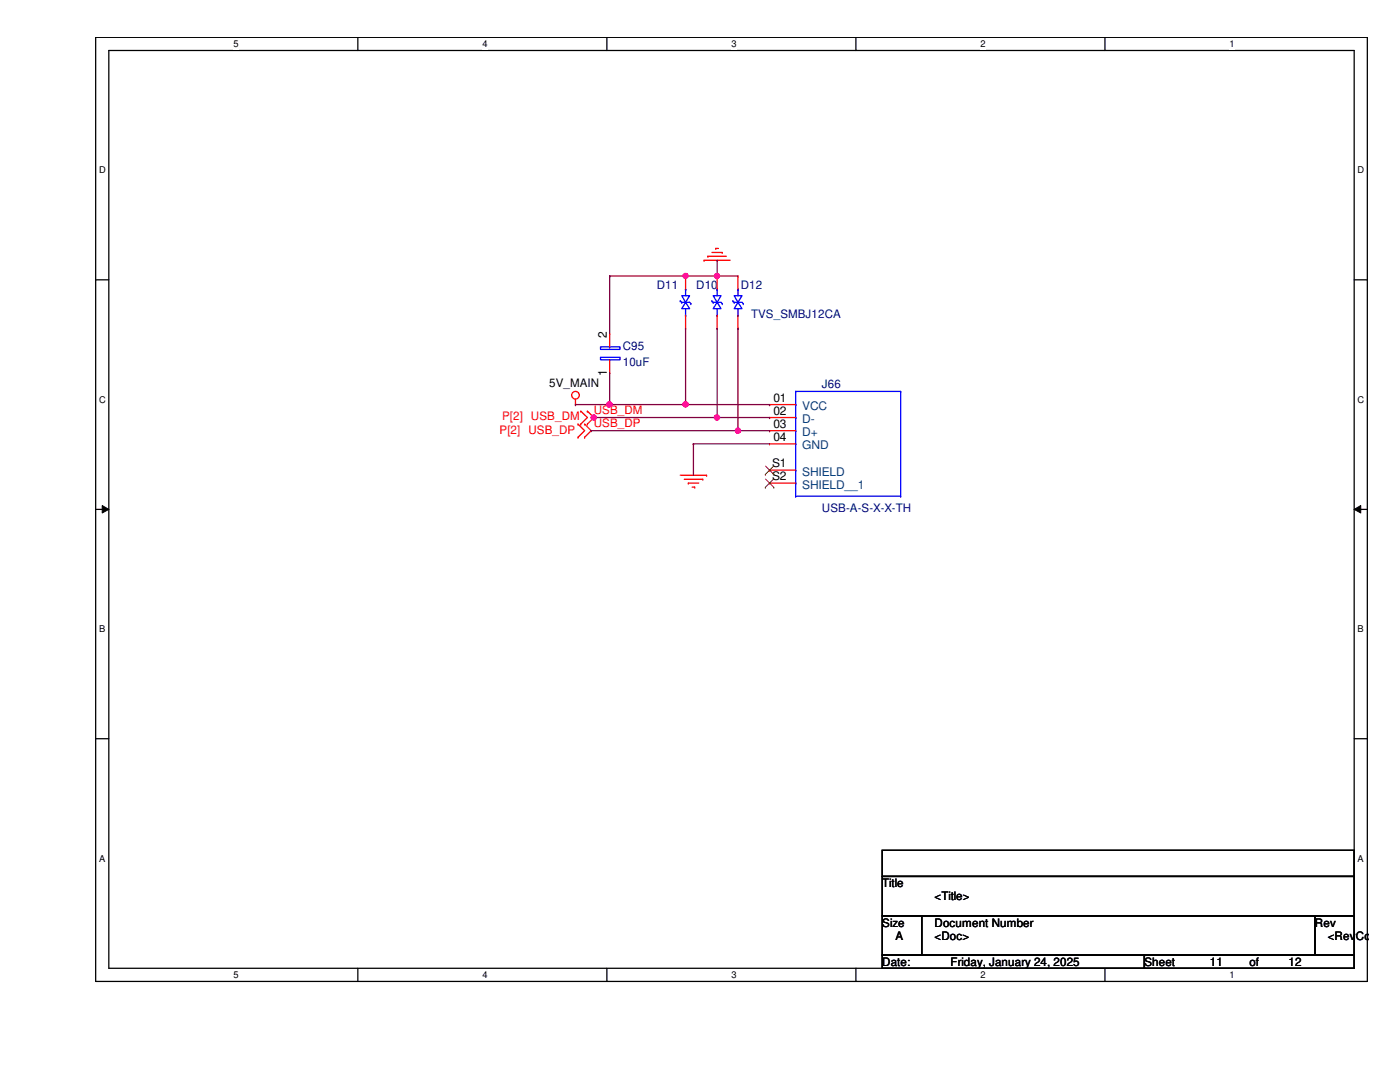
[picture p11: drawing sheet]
<svg xmlns="http://www.w3.org/2000/svg" width="279mm" height="216mm" viewBox="0 0 279 216" stroke-linecap="round" stroke-linejoin="round" font-family="sans-serif">
<path d="M19.1 7.5h253.8v188.3h-253.8zM21.7 10.1h248.6v183.1h-248.6z" fill="none" stroke="#000" stroke-width=".25"/>
<g fill="#fff">
<path d="M46.6 7.7h1v2.1h-1z"/>
<path d="M46.6 193.5h1v2.1h-1z"/>
</g>
<path d="M71.4 7.5v2.6M71.4 193.2v2.6" fill="none" stroke="#000" stroke-width=".25"/>
<g fill="#fff">
<path d="M96.3 7.7h1v2.1h-1z"/>
<path d="M96.3 193.5h1v2.1h-1z"/>
</g>
<path d="M121.1 7.5v2.6M121.1 193.2v2.6" fill="none" stroke="#000" stroke-width=".25"/>
<g fill="#fff">
<path d="M146 7.7h1v2.1h-1z"/>
<path d="M146 193.5h1v2.1h-1z"/>
</g>
<path d="M170.8 7.5v2.6M170.8 193.2v2.6" fill="none" stroke="#000" stroke-width=".25"/>
<g fill="#fff">
<path d="M195.7 7.7h1v2.1h-1z"/>
<path d="M195.7 193.5h1v2.1h-1z"/>
</g>
<path d="M220.5 7.5v2.6M220.5 193.2v2.6" fill="none" stroke="#000" stroke-width=".25"/>
<g fill="#fff">
<path d="M245.4 7.7h1v2.1h-1z"/>
<path d="M245.4 193.5h1v2.1h-1z"/>
<path d="M19.8 32.9h1.3v2.1h-1.3z"/>
<path d="M270.9 32.9h1.3v2.1h-1.3z"/>
<path d="M19.8 78.7h1.3v2.1h-1.3z"/>
<path d="M270.9 78.7h1.3v2.1h-1.3z"/>
</g>
<path d="M19.1 55.8h2.6M270.3 55.8h2.6" fill="none" stroke="#000" stroke-width=".25"/>
<g fill="#fff">
<path d="M19.8 124.5h1.2v2.1h-1.2z"/>
<path d="M270.9 124.5h1.3v2.1h-1.3z"/>
</g>
<path d="M19.1 101.6h2.6M270.3 101.6h2.6" fill="none" stroke="#000" stroke-width=".25"/>
<path d="M20.4 100.9l1.3 .7-1.3 .8zM270.3 101.6l1.3-.7v1.5z" fill="#000"/>
<path d="M20.4 100.9l1.3 .7-1.3 .8zM270.3 101.6l1.3-.7v1.5z" fill="none" stroke="#000" stroke-width=".2"/>
<g fill="#fff">
<path d="M19.8 170.3h1.2v2h-1.2z"/>
<path d="M270.9 170.3h1.3v2h-1.3z"/>
</g>
<path d="M19.1 147.4h2.6M270.3 147.4h2.6M176.1 169.7h94.2v5.2h-94.2zM176.1 174.9h94.2v7.9h-94.2zM176.1 182.8h7.8v7.8h-7.8zM176.1 190.6h52.3v2.6h-52.3zM183.9 182.8h78.5v7.8h-78.5zM228.4 190.6h41.9v2.6h-41.9zM262.4 182.8h7.9v7.8h-7.9z" fill="none" stroke="#000" stroke-width=".25"/>
<g fill="none" stroke="#f00" stroke-width=".25">
<path d="M136.8 55.1h.1M136.8 55.1v2.6M140.5 51.9h.1M140.5 51.9h5.2M141.3 51.1h.1M141.3 51.1h3.6M142.1 50.4h2M142.8 49.6h.1M142.8 49.6h.6M143.1 55.1h.1M143.1 55.1v2.6M144.1 50.4h.1"/>
<path d="M147.3 55.1h.1M147.3 55.1v2.6M114.9 79.7v1M121.7 74.4h.1M121.7 66.6h.1M121.7 66.6v2.6M121.7 71.8v2.6M136.8 65.5h.1M136.8 62.9v2.6M143.1 65.5h.1M143.1 62.9v2.6M147.3 65.5h.1"/>
<path d="M147.3 62.9v2.6M114.9 80.7h.1M115.4 84.6h.1M115.4 87.2h.1M115.4 84.6l1.3 1.3-1.3 1.3M115.9 82h.1M115.9 84.6h.1M115.9 82l1.3 1.3-1.3 1.3M116.7 87.2h.1M116.7 84.6h.1M116.7 84.6l1.3 1.3-1.3 1.3M117.2 84.6h.1"/>
<path d="M117.2 82h.1M117.2 82l1.3 1.3-1.3 1.3M135.8 94.8h5.2M136.6 95.6h3.7M137.4 96.4h.1M137.4 96.4h2M138.1 97.2h.5M138.6 97.2h.1M140.3 95.6h.1M141 94.8h.1M153.6 96.4h.1M153.6 93.8h.1"/>
<path d="M153.6 80.7h.1M153.6 83.3h.1M153.6 85.9h.1M153.6 88.6h.1M153.6 96.4h5.2M153.6 93.8h5.2M153.6 80.7h5.2M153.6 83.3h5.2M153.6 85.9h5.2M153.6 88.6h5.2"/>
<circle cx="114.9" cy="78.9" r=".76"/>
</g>
<g fill="none" stroke="#00f" stroke-width=".25">
<path d="M136.1 59h1.5l-.8 1.3zM136.8 57.7h.1M136.8 57.7v1.3M142.3 59h1.6l-.8 1.3zM143.1 57.7h.1M143.1 57.7v1.3M146.5 59h1.6l-.8 1.3zM147.3 57.7h.1M147.3 57.7v1.3M119.8 71.3h3.9v.5h-3.9zM119.8 69.2h3.9v.5h-3.9zM121.7 69.2h.1"/>
<path d="M121.7 71.8h.1M135.8 60h.1M135.8 60l.3 .3M136.1 60.3h.1M136.1 60.3h1.5l.3 .3M136.8 60.3l.8 1.3h-1.5zM136.8 62.9h.1M136.8 61.6v1.3M137.9 60.6h.1M142.1 60h.1M142.1 60l.2 .3M142.3 60.3h.1"/>
<path d="M142.3 60.3h1.6l.2 .3M143.1 60.3l.8 1.3h-1.6zM143.1 62.9h.1M143.1 61.6v1.3M144.1 60.6h.1M146.3 60h.1M146.3 60l.2 .3M146.5 60.3h.1M146.5 60.3h1.6l.2 .3M147.3 60.3l.8 1.3h-1.6zM147.3 62.9h.1M147.3 61.6v1.3"/>
<path d="M148.3 60.6h.1M158.8 78.1h.1M158.8 78.1v20.9M158.8 78.1h20.9M179.7 78.1h.1M179.7 78.1v20.9M158.8 99h.1M158.8 80.7h.1M158.8 83.3h.1M158.8 85.9h.1M158.8 88.6h.1M158.8 93.8h.1"/>
<path d="M158.8 96.4h.1M158.8 99h20.9M179.7 99h.1"/>
</g>
<path d="M152.7 97.2h.1M152.7 94.7h.1M152.8 95.6l1.6 1.6M152.8 93l1.6 1.7M154.4 95.6l-1.7 1.6M154.4 93l-1.7 1.7M154.4 97.2h.1M154.4 94.7h.1" fill="none" stroke="#804000" stroke-width=".2"/>
<path d="M121.7 55.1h.1M121.7 55.1v11.5M136.8 55.1h.1M143.1 51.9h.1M143.1 51.9v3.2h-21.4" fill="none" stroke="#800040" stroke-width=".25"/>
<circle cx="143.1" cy="55" r=".5" fill="#f0f"/>
<circle cx="143.1" cy="55" r=".5" fill="none" stroke="#f0f" stroke-width=".25"/>
<circle cx="136.8" cy="55" r=".5" fill="#f0f"/>
<circle cx="136.8" cy="55" r=".5" fill="none" stroke="#f0f" stroke-width=".25"/>
<path d="M143.1 55.1h.1M143.1 55.1h4.2M121.7 74.4h.1M121.7 74.4v6.3h-6.8M136.8 65.5v15.2M143.1 65.5h.1M143.1 65.5v17.8M147.3 65.5h.1M147.3 65.5v20.4M114.9 80.7h.1M136.8 80.7h.1" fill="none" stroke="#800040" stroke-width=".25"/>
<circle cx="121.6" cy="80.7" r=".51" fill="#f0f"/>
<circle cx="121.6" cy="80.7" r=".51" fill="none" stroke="#f0f" stroke-width=".25"/>
<path d="M121.7 80.7h.1M121.7 80.7h31.9M153.6 80.7h.1" fill="none" stroke="#800040" stroke-width=".25"/>
<circle cx="136.8" cy="80.7" r=".51" fill="#f0f"/>
<circle cx="136.8" cy="80.7" r=".51" fill="none" stroke="#f0f" stroke-width=".25"/>
<path d="M118 83.3h.5M118.5 83.3h.1M143.1 83.3h10.5M153.6 83.3h.1" fill="none" stroke="#800040" stroke-width=".25"/>
<circle cx="143.1" cy="83.3" r=".51" fill="#f0f"/>
<circle cx="143.1" cy="83.3" r=".51" fill="none" stroke="#f0f" stroke-width=".25"/>
<path d="M118 85.9h.1M118 85.9h35.6M153.6 85.9h.1" fill="none" stroke="#800040" stroke-width=".25"/>
<circle cx="147.3" cy="85.9" r=".51" fill="#f0f"/>
<circle cx="147.3" cy="85.9" r=".51" fill="none" stroke="#f0f" stroke-width=".25"/>
<path d="M118.5 83.3h24.6M138.4 88.6h.1M138.4 88.6v6.2M138.4 88.6h15.2M143.1 83.3h.1" fill="none" stroke="#800040" stroke-width=".25"/>
<circle cx="118.5" cy="83.3" r=".51" fill="#f0f"/>
<circle cx="118.5" cy="83.3" r=".51" fill="none" stroke="#f0f" stroke-width=".25"/>
<circle cx="143.1" cy="55" r=".5" fill="#f0f"/>
<circle cx="143.1" cy="55" r=".5" fill="none" stroke="#f0f" stroke-width=".25"/>
<circle cx="136.8" cy="55" r=".5" fill="#f0f"/>
<circle cx="136.8" cy="55" r=".5" fill="none" stroke="#f0f" stroke-width=".25"/>
<circle cx="121.6" cy="80.7" r=".51" fill="#f0f"/>
<circle cx="121.6" cy="80.7" r=".51" fill="none" stroke="#f0f" stroke-width=".25"/>
<circle cx="136.8" cy="80.7" r=".51" fill="#f0f"/>
<circle cx="136.8" cy="80.7" r=".51" fill="none" stroke="#f0f" stroke-width=".25"/>
<circle cx="143.1" cy="83.3" r=".51" fill="#f0f"/>
<circle cx="143.1" cy="83.3" r=".51" fill="none" stroke="#f0f" stroke-width=".25"/>
<circle cx="147.3" cy="85.9" r=".51" fill="#f0f"/>
<circle cx="147.3" cy="85.9" r=".51" fill="none" stroke="#f0f" stroke-width=".25"/>
<circle cx="118.5" cy="83.3" r=".51" fill="#f0f"/>
<circle cx="118.5" cy="83.3" r=".51" fill="none" stroke="#f0f" stroke-width=".25"/>
<g font-size="2.4">
<text x="121.1" y="67.4" transform="rotate(-90 121.1 67.4)">2</text>
<text x="121.1" y="75" transform="rotate(-90 121.1 75)">1</text>
<text x="154.3" y="80.2">01</text>
<text x="154.3" y="82.8">02</text>
<text x="154.3" y="85.4">03</text>
<text x="154.3" y="88">04</text>
<text x="154.1" y="95.8">S2</text>
<text x="154.1" y="93.3">S1</text>
</g>
<g font-size="2.4" fill="#004080">
<text x="160.1" y="81.8">VCC</text>
<text x="160.1" y="84.4">D-</text>
<text x="160.1" y="87">D+</text>
<text x="160.1" y="89.7">GND</text>
<text x="160.1" y="94.9">SHIELD</text>
<text x="160.1" y="97.5">SHIELD__1</text>
</g>
<g font-size="2.3" fill="#000080">
<text x="131.1" y="57.7">D11</text>
<text x="138.9" y="57.7">D10</text>
<text x="147.8" y="57.7">D12</text>
<text x="149.9" y="63.5">TVS_SMBJ12CA</text>
<text x="124.3" y="69.8">C95</text>
<text x="124.3" y="72.9">10uF</text>
<text x="164" y="77.4">J66</text>
<text x="164" y="102.2">USB-A-S-X-X-TH</text>
</g>
<g font-size="2.3">
<text x="109.6" y="77.1">5V_MAIN</text>
<text x="176.1" y="177">Title</text>
<text x="186.5" y="179.7">&lt;Title&gt;</text>
<text x="176.1" y="184.9">Size</text>
<text x="186.5" y="184.9">Document Number</text>
<text x="262.4" y="184.9">Rev</text>
<text x="178.7" y="187.5">A</text>
<text x="186.5" y="187.5">&lt;Doc&gt;</text>
<text x="265" y="187.5">&lt;RevCo</text>
<text x="176.1" y="192.7">Date:</text>
<text x="189.7" y="192.7">Friday, January 24, 2025</text>
<text x="228.4" y="192.7">Sheet</text>
<text x="241.5" y="192.7">11</text>
<text x="249.3" y="192.7">of</text>
<text x="257.2" y="192.7">12</text>
</g>
<g font-size="2.3" fill="#f00">
<text x="100.2" y="83.9">P[2] USB_DM</text>
<text x="118.5" y="82.6">USB_DM</text>
<text x="99.7" y="86.5">P[2] USB_DP</text>
<text x="118.5" y="85.2">USB_DP</text>
</g>
<g font-size="1.9">
<text x="46.6" y="9.4">5</text>
<text x="96.3" y="9.4">4</text>
<text x="146" y="9.4">3</text>
<text x="195.7" y="9.4">2</text>
<text x="245.4" y="9.4">1</text>
<text x="19.8" y="34.6">D</text>
<text x="270.9" y="34.6">D</text>
<text x="19.8" y="80.3">C</text>
<text x="270.9" y="80.3">C</text>
<text x="19.8" y="126.2">B</text>
<text x="270.9" y="126.2">B</text>
<text x="19.8" y="171.9">A</text>
<text x="270.9" y="171.9">A</text>
<text x="46.6" y="195.2">5</text>
<text x="96.3" y="195.2">4</text>
<text x="146" y="195.2">3</text>
<text x="195.7" y="195.2">2</text>
<text x="245.4" y="195.2">1</text>
</g>
</svg>
